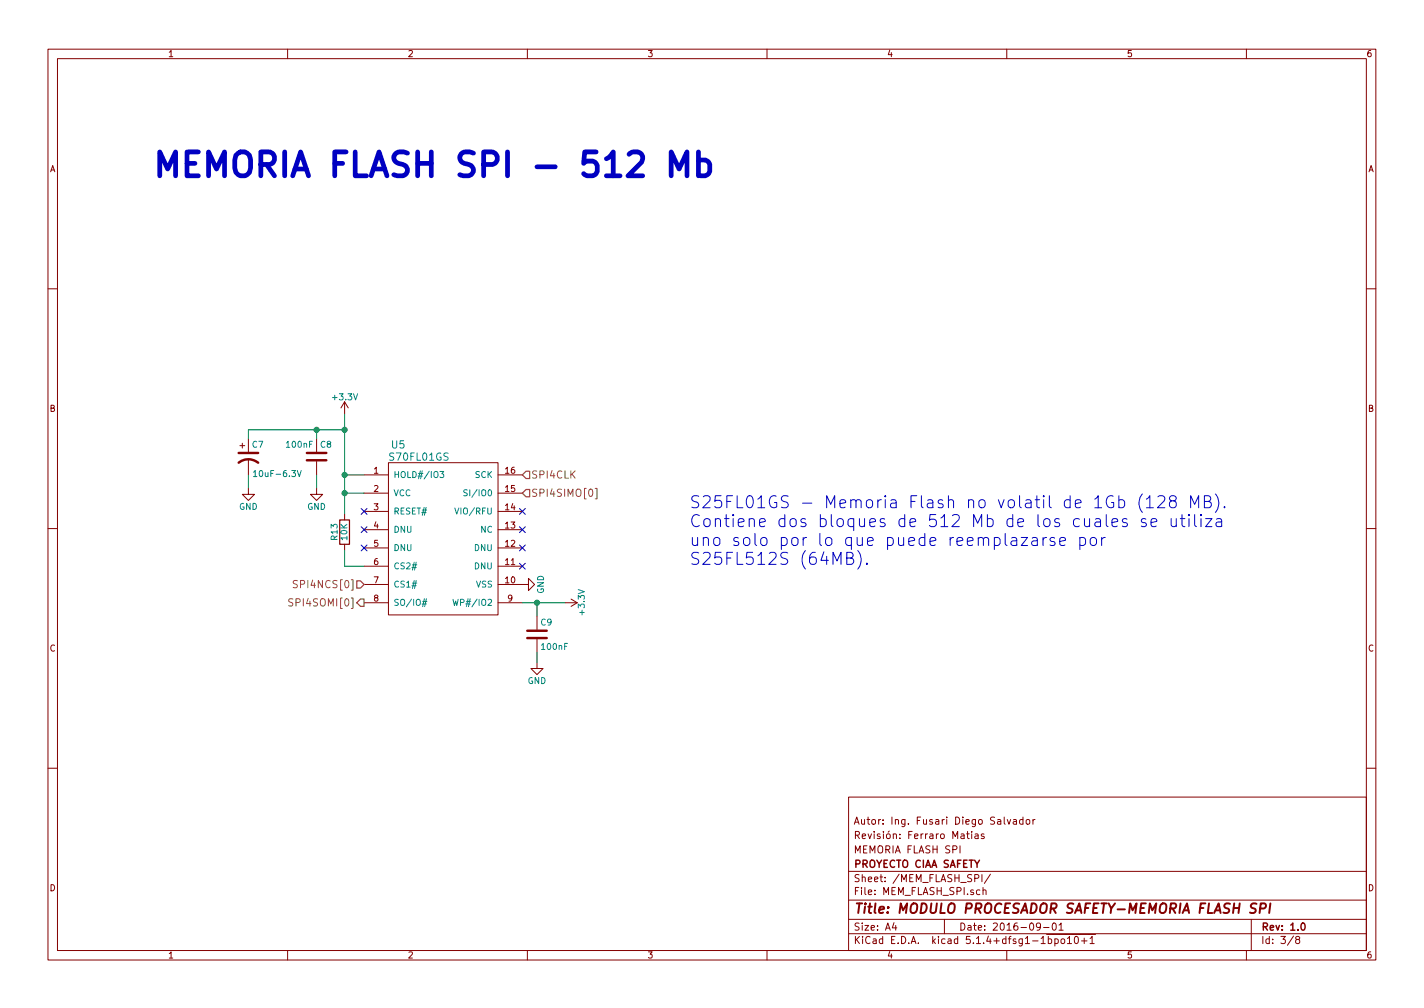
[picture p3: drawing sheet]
EESchema Schematic File Version 4
LIBS:CIAA_Safety_VTI_1.0-cache
EELAYER 30 0
EELAYER END
$Descr A4 11693 8268
encoding utf-8
Sheet 3 8
Title "MODULO PROCESADOR SAFETY-MEMORIA FLASH SPI"
Date "2016-09-01"
Rev "1.0"
Comp "PROYECTO CIAA SAFETY"
Comment1 "MEMORIA FLASH SPI"
Comment2 "Revisión: Ferraro Matias"
Comment3 "Autor: Ing. Fusari Diego Salvador"
Comment4 ""
$EndDescr
Text HLabel 4290 3890 2    60   Input ~ 0
SPI4CLK
Text HLabel 2990 4790 0    60   Input ~ 0
SPI4NCS[0]
Text HLabel 4290 4040 2    60   Input ~ 0
SPI4SIMO[0]
Text HLabel 2990 4940 0    60   Output ~ 0
SPI4SOMI[0]
$Comp
L CIAA_Safety_VTI_1.0-rescue:S70FL01GS U5
U 1 1
P 3640 4390
F 0 "U5" H 3270 5140 60  0000 C CNN
F 1 "S70FL01GS" H 3440 5040 60  0000 C CNN
F 2 "w_smd_dil:soic-16" H 3490 5240 60  0001 C CNN
F 3 "" H 3490 5240 60  0000 C CNN
F 4 "428-4016-1-ND" H 3640 4390 60  0001 C CNN "Digikey"
	1    3640 4390
	1    0    0    -1  
$EndComp
NoConn ~ 2990 4340
NoConn ~ 2990 4490
NoConn ~ 4290 4490
NoConn ~ 4290 4640
NoConn ~ 4290 4340
NoConn ~ 4290 4190
Wire Wire Line
	2990 3890 2830 3890
Wire Wire Line
	2830 3390 2830 3520
Wire Wire Line
	2830 4040 2990 4040
Connection ~ 2830 3890
$Comp
L CIAA_Safety_VTI_1.0-rescue:C C8
U 1 1
P 2600 3740
F 0 "C8" H 2625 3840 50  0000 L CNN
F 1 "100nF" H 2340 3840 50  0000 L CNN
F 2 "w_smd_cap:c_0603" H 2638 3590 30  0001 C CNN
F 3 "" H 2600 3740 60  0000 C CNN
F 4 "478-5266-1-ND" H 2600 3740 60  0001 C CNN "Digikey"
	1    2600 3740
	1    0    0    -1  
$EndComp
Wire Wire Line
	2600 3590 2600 3520
Wire Wire Line
	2040 3520 2600 3520
Connection ~ 2830 3520
$Comp
L power:+3.3V #PWR013
U 1 1
P 2830 3390
F 0 "#PWR013" H 2830 3240 50  0001 C CNN
F 1 "+3.3V" H 2830 3530 50  0000 C CNN
F 2 "" H 2830 3390 60  0000 C CNN
F 3 "" H 2830 3390 60  0000 C CNN
	1    2830 3390
	1    0    0    -1  
$EndComp
$Comp
L power:GND #PWR014
U 1 1
P 2600 4000
F 0 "#PWR014" H 2600 3750 50  0001 C CNN
F 1 "GND" H 2600 3850 50  0000 C CNN
F 2 "" H 2600 4000 60  0000 C CNN
F 3 "" H 2600 4000 60  0000 C CNN
	1    2600 4000
	1    0    0    -1  
$EndComp
Wire Wire Line
	2600 3890 2600 4000
Wire Wire Line
	4290 4940 4410 4940
$Comp
L CIAA_Safety_VTI_1.0-rescue:C C9
U 1 1
P 4410 5200
F 0 "C9" H 4435 5300 50  0000 L CNN
F 1 "100nF" H 4435 5100 50  0000 L CNN
F 2 "w_smd_cap:c_0603" H 4448 5050 30  0001 C CNN
F 3 "" H 4410 5200 60  0000 C CNN
F 4 "478-5266-1-ND" H 4410 5200 60  0001 C CNN "Digikey"
	1    4410 5200
	1    0    0    -1  
$EndComp
Wire Wire Line
	4410 5050 4410 4940
Connection ~ 4410 4940
$Comp
L power:GND #PWR015
U 1 1
P 4410 5430
F 0 "#PWR015" H 4410 5180 50  0001 C CNN
F 1 "GND" H 4410 5280 50  0000 C CNN
F 2 "" H 4410 5430 60  0000 C CNN
F 3 "" H 4410 5430 60  0000 C CNN
	1    4410 5430
	1    0    0    -1  
$EndComp
Wire Wire Line
	4410 5430 4410 5350
$Comp
L power:+3.3V #PWR016
U 1 1
P 4640 4940
F 0 "#PWR016" H 4640 4790 50  0001 C CNN
F 1 "+3.3V" H 4640 5080 50  0000 C CNN
F 2 "" H 4640 4940 60  0000 C CNN
F 3 "" H 4640 4940 60  0000 C CNN
	1    4640 4940
	0    1    1    0   
$EndComp
$Comp
L power:GND #PWR017
U 1 1
P 4290 4790
F 0 "#PWR017" H 4290 4540 50  0001 C CNN
F 1 "GND" H 4290 4640 50  0000 C CNN
F 2 "" H 4290 4790 60  0000 C CNN
F 3 "" H 4290 4790 60  0000 C CNN
	1    4290 4790
	0    -1   -1   0   
$EndComp
NoConn ~ 2990 4190
Text Notes 1240 1470 0    196  ~ 39
MEMORIA FLASH SPI - 512 Mb
Text Notes 5660 4640 0    99   ~ 0
S25FL01GS - Memoria Flash no volatil de 1Gb (128 MB). \nContiene dos bloques de 512 Mb de los cuales se utiliza \nuno solo por lo que puede reemplazarse por \nS25FL512S (64MB). 
$Comp
L CIAA_Safety_VTI_1.0-rescue:CP1 C7
U 1 1
P 2040 3740
F 0 "C7" H 2065 3840 50  0000 L CNN
F 1 "10uF-6.3V" H 2070 3600 50  0000 L CNN
F 2 "w_smd_cap:c_tant_A" H 2040 3740 60  0001 C CNN
F 3 "" H 2040 3740 60  0000 C CNN
F 4 "399-3685-1-ND" H 2040 3740 60  0001 C CNN "Digikey"
	1    2040 3740
	1    0    0    -1  
$EndComp
Wire Wire Line
	2040 3590 2040 3520
Connection ~ 2600 3520
$Comp
L power:GND #PWR018
U 1 1
P 2040 4000
F 0 "#PWR018" H 2040 3750 50  0001 C CNN
F 1 "GND" H 2040 3850 50  0000 C CNN
F 2 "" H 2040 4000 60  0000 C CNN
F 3 "" H 2040 4000 60  0000 C CNN
	1    2040 4000
	1    0    0    -1  
$EndComp
Wire Wire Line
	2040 3890 2040 4000
$Comp
L CIAA_Safety_VTI_1.0-rescue:R R13
U 1 1
P 2830 4360
F 0 "R13" V 2910 4360 50  0000 C CNN
F 1 "10K" V 2830 4360 50  0000 C CNN
F 2 "w_smd_resistors:r_0603" V 2760 4360 30  0001 C CNN
F 3 "" H 2830 4360 30  0000 C CNN
F 4 "311-10KGRCT-ND" H 2830 4360 60  0001 C CNN "Digikey"
	1    2830 4360
	-1   0    0    1   
$EndComp
Wire Wire Line
	2990 4640 2830 4640
Wire Wire Line
	2830 4640 2830 4510
Connection ~ 2830 4040
Wire Wire Line
	2830 3890 2830 4040
Wire Wire Line
	2830 3520 2830 3890
Wire Wire Line
	4410 4940 4640 4940
Wire Wire Line
	2600 3520 2830 3520
Wire Wire Line
	2830 4040 2830 4210
$EndSCHEMATC
